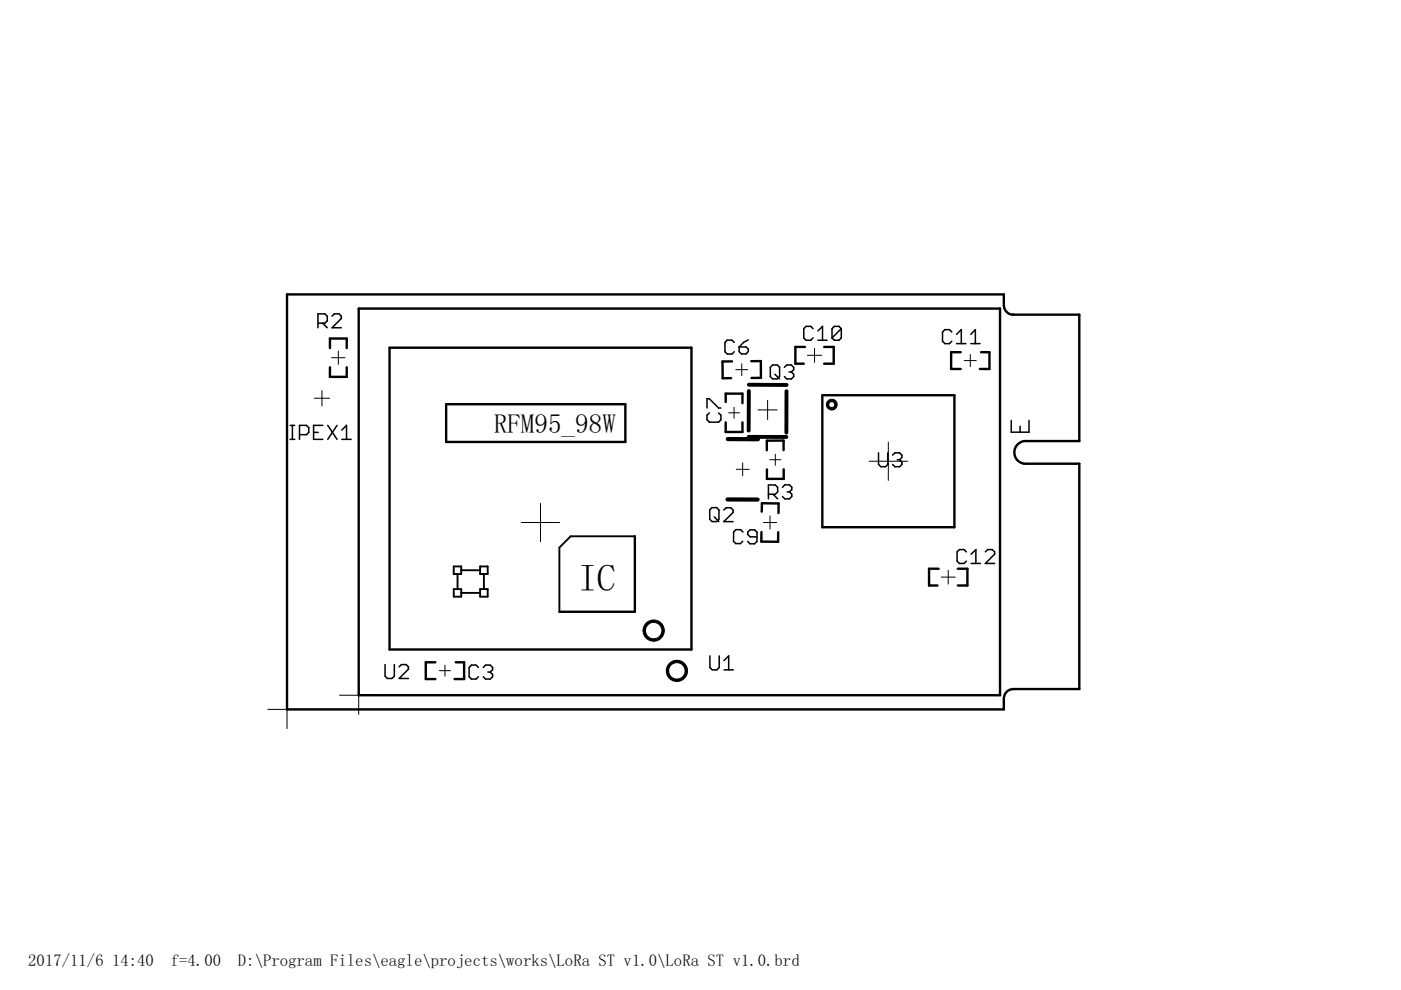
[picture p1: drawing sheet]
<svg xmlns="http://www.w3.org/2000/svg" width="297mm" height="210mm" viewBox="0 0 297 210" stroke-linecap="round" stroke-linejoin="round" font-family="sans-serif">
<g fill="none" stroke="#000" stroke-width=".32">
<path d="M67.4 68.5h1.5l.5-.5v-1l-.5-.5h-1.5v3M68.4 68.5l1 1M70.4 67l.5-.5h1l.5 .5v.5l-2 2h2M155.7 72.6l-.5-.5h-1l-.5 .5v2l.5 .5h1l.5-.5M156.7 73.6h1.5l.5 .4v.5l-.5 .5h-1l-.5-.5zM158.6 72.1l-.9 .5-1 1M163.8 77.4h1l.5 .5v1.9l-.5 .5h-1l-.5-.5v-1.9zM164.3 79.4l1 .9M166.3 77.9l.5-.5h1l.5 .5v.5l-.5 .5M167.3 78.9h.5M167.8 78.9l.5 .5v.4l-.5 .5h-1l-.5-.5M172.4 69.7l-.5-.5h-1l-.5 .5v1.9l.5 .5h1l.5-.5"/>
<path d="M173.4 72.1h2M173.4 70.2l1-1v2.9M178.4 69.7v1.9l-.5 .5h-1l-.5-.5M178.4 69.7l-.5-.5h-1l-.5 .5v1.9M178.4 69.7l-2 1.9M201.8 70.4l-.5-.5h-1l-.5 .5v1.9l.5 .6h1l.5-.6M202.8 72.9h2M202.8 70.9l1-1v3M205.8 72.9h2M205.8 70.9l1-1v3M61.5 93.2h1M61.5 90.2h1"/>
<path d="M62 90.2v3M63.5 92.2h1.5l.5-.5v-1l-.5-.5h-1.5v3M66.5 91.7h1M68.5 90.2h-2v3h2M69.5 90.2l2 3M71.5 90.2l-2 3M72.5 93.2h1.9M72.5 91.2l1-1v3M149.9 86.5v-2h.5l2 2h.4M150.4 87.5l-.5 .5v1l.5 .5h2l.4-.5v-1l-.4-.5M186.3 96v2.5l.5 .5h.9l.5-.5v-2.5M189.3 96.5l.4-.5h1l.5 .5v.5l-.5 .5"/>
<path d="M190.2 97.5h.5M190.7 97.5l.5 .5v.5l-.5 .5h-1l-.4-.5M214.4 89.1v2.5h3.8v-2.5M216.3 90.4v1.2M151 107.6h1l.4 .5v2l-.5 .5h-.9l-.5-.5v-2zM151.4 109.6l1 1M153.5 108.1l.5-.4h.9l.5 .4v.5l-1.9 2h1.9M157.5 112.8l-.5-.5h-1l-.4 .5-.1 1.9 .5 .6h1l.5-.5M160.5 113.8h-1.5l-.5-.5v-.5l.5-.5 1 .1 .5 .4v2l-.5 .5h-1l-.5-.5M162.9 104.8h1.5l.5-.5v-1l-.5-.5h-1.5v3M163.9 104.8l1 1M165.9 103.3l.5-.5h1l.5 .5v.5l-.5 .5"/>
<path d="M166.9 104.3h.5M167.4 104.3l.5 .5v.5l-.5 .5h-1l-.5-.5M204.9 117l-.5-.5h-1l-.5 .5v2l.5 .5h1l.5-.5M205.9 119.5h2M205.9 117.5l1-1v3M208.9 117l.5-.5h1l.5 .5v.5l-2 2h2M150.5 139.1v2.4l.5 .5h1l.5-.5v-2.4M81.6 140.9v2.5l.5 .4h1l.5-.4v-2.5M84.6 141.4l.5-.5h1l.5 .5v.5l-2 1.9h2M101.4 141.5l-.5-.5h-1l-.4 .5v2l.4 .5h1l.5-.5M102.5 141.5l.5-.5h.9l.5 .5v.5l-.5 .5M103.4 142.5h.5"/>
<path d="M103.9 142.5l.5 .5v.5l-.5 .5h-.9l-.5-.5M153.5 142h2M153.5 140.1l1-1v2.9"/>
</g>
<g fill="none" stroke="#000" stroke-width=".51">
<path d="M70 73.8v-2h3.5v2M70 77.9v2h3.5v-2M76.1 65.4h135.9v82h-135.9zM82.6 73.7h64v64h-64zM155.2 76.6h-2v3.6h1.8M159.3 76.6h2v3.5h-2M170.7 73.6h-2.1v3.5h1.8M174.7 73.6h2.1v3.5h-2.1M203.7 74.7h-2v3.5h2M208 74.7h1.8v3.5h-2M212.8 64.7v-2.3h-151.9v88h151.9v-2.3a2.02 2.02 0 0 1 2-2h14v-47.8h-11.7a2.43 2.43 0 0 1-2-2.4 2.43 2.43 0 0 1 2-2.4h11.7v-26.8h-14M212.9 64.8a1.99 1.99 0 0 0 2 1.9"/>
<path d="M94.6 85.7h38v8h-38zM153.9 85.2v-1.7h3.5v2M153.9 89.6v2h3.5v-2M166.1 95.4v-2h-3.5v2.1M166.2 99.5v2h-3.6v-2M174.3 83.8h28.1v28h-28.1zM134.6 113.7v16h-16M161.4 112.8v2l3.6 .1v-2.1M161.5 108.5v-1.8h3.6v2.1M199 120.6h-2v3.5h1.8M203.1 120.6h2v3.5h-2M92.3 140.4h-2v3.6h2"/>
<path d="M96.6 140.4h1.8v3.6h-2"/>
</g>
<path d="M154.3 93.1h6.4M154.2 105.9h6.4" fill="none" stroke="#000" stroke-width=".89"/>
<path d="M158.7 92.6h8M158.8 81.6h8M158.8 82.9l-.1 8.4M166.8 82.9l-.1 8.8" fill="none" stroke="#000" stroke-width=".83"/>
<g fill="#000" stroke="#000" stroke-width=".21">
<path d="M175.6 84.9a1.15 1.15 0 0 1 1.8 .4 1.15 1.15 0 0 1-.8 1.6 1.15 1.15 0 0 1-1.4-1.1h.5a.64 .64 0 0 1 .9-.6 .64 .64 0 0 1 .2 1.1 .64 .64 0 0 1-1.1-.3v-.2h-.5z" fill-rule="evenodd"/>
<path d="M137 132.1a2.25 2.25 0 0 1 3.6 .5 2.25 2.25 0 0 1-1.4 3.3 2.25 2.25 0 0 1-2.9-2.2h.5a1.75 1.75 0 0 1 2.5-1.6 1.75 1.75 0 0 1 .4 2.9 1.75 1.75 0 0 1-2.8-1l-.1-.3h-.5a2.44 2.44 0 0 1 .7-1.6z" fill-rule="evenodd"/>
<path d="M142 140.6a2.25 2.25 0 0 1 3.5 .5 2.25 2.25 0 0 1-1.4 3.3 2.25 2.25 0 0 1-2.8-2.2h.5a1.75 1.75 0 0 1 2.6-1.4 1.75 1.75 0 0 1 .1 2.9 1.75 1.75 0 0 1-2.7-1.1v-.4h-.5a2.12 2.12 0 0 1 .7-1.6z" fill-rule="evenodd"/>
</g>
<path d="M134.6 113.7h-13.6l-2.4 2.4v13.6M96.2 124.9h1.6v1.6h-1.6zM96.2 120.1h1.6v1.6h-1.6zM97 121.7v3.2M97.8 125.7h4M97.8 120.9h4M101.8 120.1h1.6v1.6h-1.6zM101.8 124.9h1.6v1.6h-1.6zM102.6 121.7v3.2" fill="none" stroke="#000" stroke-width=".4"/>
<g fill="none" stroke="#000" stroke-width=".21">
<path d="M70.3 75.8h2.8M71.7 74.4v2.9M156 78.4h2.5M157.3 77.1v2.6M171.2 75.3h3M172.7 73.8v3M204.4 76.5h2.6M205.7 75.2v2.5M66.6 84.4h3.3M68.3 82.8v3.3M154.5 87.5h2.3M155.6 86.4v2.3"/>
<path d="M156.1 99.5h2.7M157.5 98.1v2.8M160.7 86.9h4.1M162.8 84.9v4M163.2 97.5h2.3M164.4 96.3v2.4M184.3 97.8h8.1M188.3 93.7v8.2M110.5 110.8h8.2M114.6 106.7v8.2M161.9 110.8h2.8M163.3 109.4v2.8"/>
<path d="M199.6 122.4h2.9M201 120.9v2.9M56.8 150.4h8.1M60.9 146.3v8.2M72 147.4h8.1M76.1 143.3v8.2M93.2 142.2h2.3M94.3 141v2.4"/>
</g>
<text font-size="8" x="122.6" y="125.4">IC</text>
<text font-size="5.7" x="104.7" y="91.8">RFM95_98W</text>
<g font-size="3.5">
<text x="6" y="204.7">2017/11/6</text>
<text x="23.8" y="204.7">14:40</text>
<text x="36.2" y="204.7">f=4.00</text>
<text x="50.4" y="204.7">D:\Program Files\eagle\projects\works\LoRa ST v1.0\LoRa ST v1.0.brd</text>
</g>
</svg>
